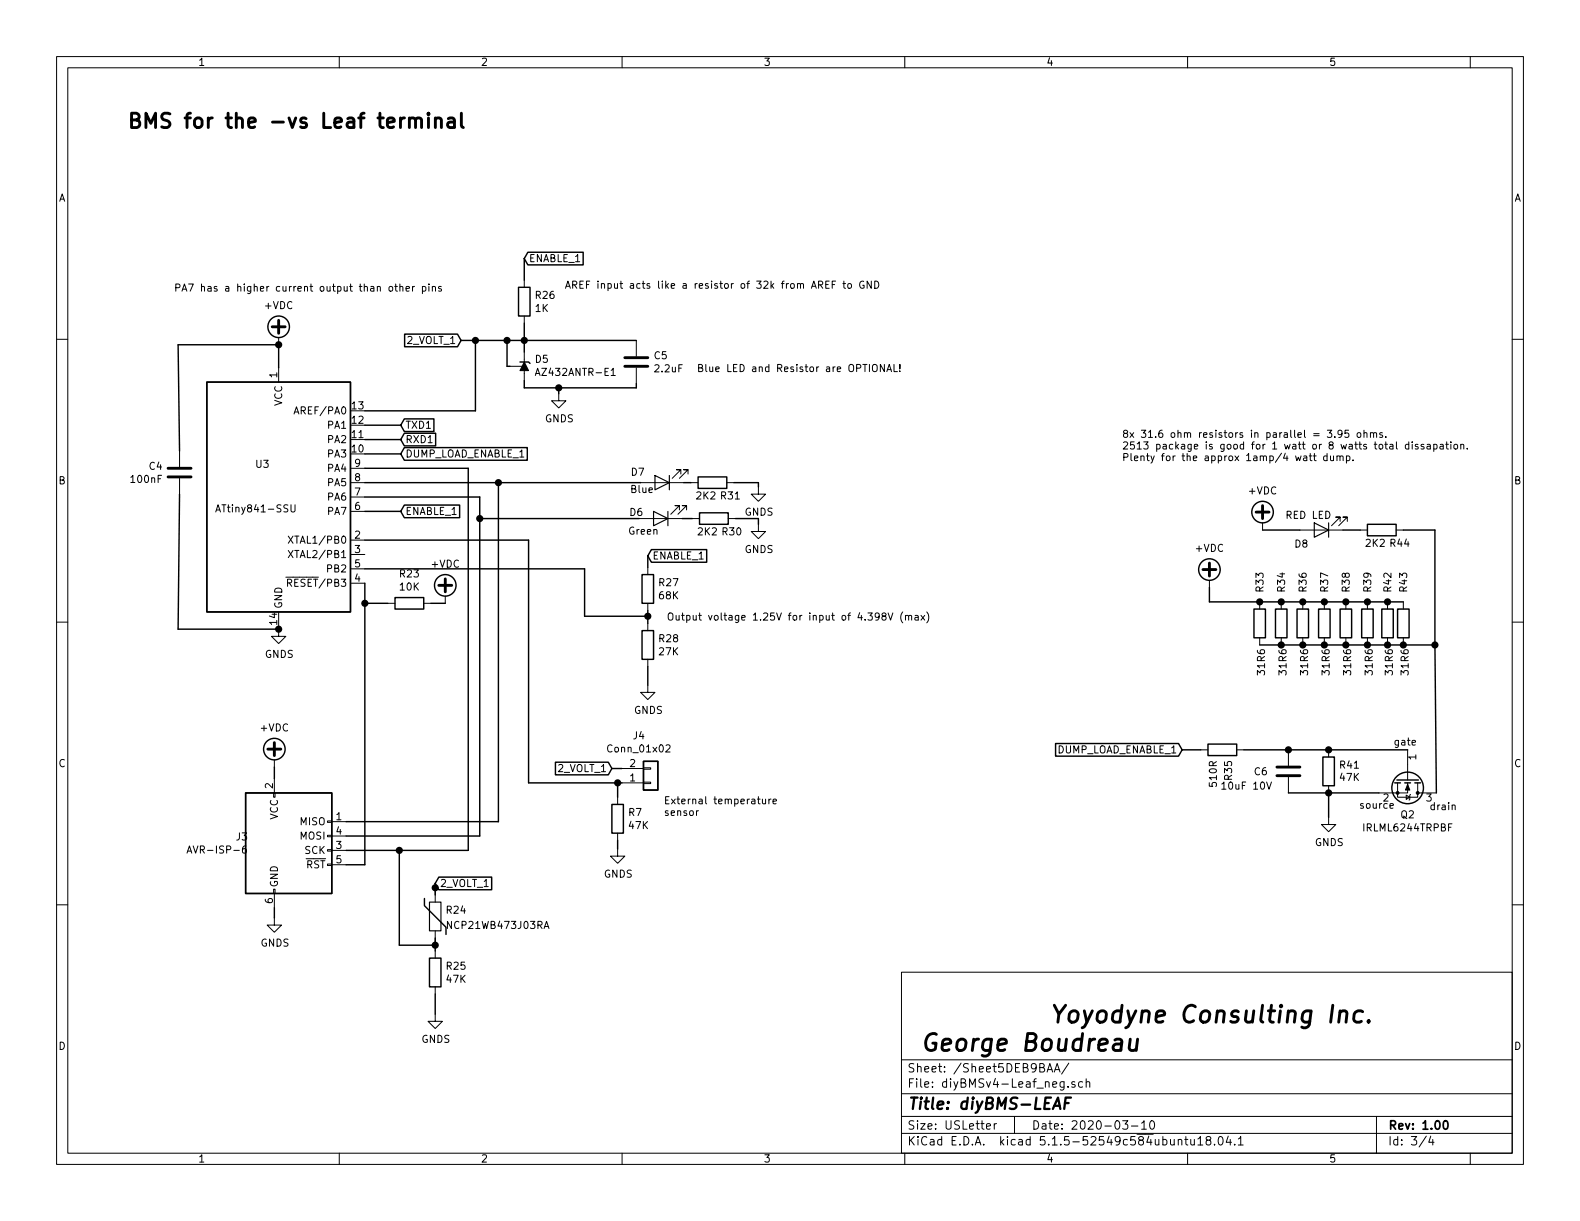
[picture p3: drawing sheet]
EESchema Schematic File Version 4
LIBS:diyBMS-Leaf-cache
EELAYER 29 0
EELAYER END
$Descr USLetter 11000 8500
encoding utf-8
Sheet 3 4
Title "diyBMS-LEAF"
Date "2020-03-10"
Rev "1.00"
Comp "Yoyodyne Consulting Inc"
Comment1 ""
Comment2 ""
Comment3 ""
Comment4 ""
$EndDescr
Wire Wire Line
	1940 4360 1940 4380
$Comp
L Device:C C4
U 1 1
P 1250 3290
AR Path="/5DEB9BAB/5DFFF3E3" Ref="C4"  Part="1" 
AR Path="/5DEB9B6F/5DFFF3E3" Ref="C?"  Part="1" 
F 0 "C4" H 1136 3336 50  0000 R CNN
F 1 "100nF" H 1136 3245 50  0000 R CNN
F 2 "Capacitor_SMD:C_0805_2012Metric_Pad1.15x1.40mm_HandSolder" H 1288 3140 50  0001 C CNN
F 3 "https://lcsc.com/product-detail/Multilayer-Ceramic-Capacitors-MLCC-SMD-SMT_100nF-104-10-50V_C49678.html" H 1250 3290 50  0001 C CNN
	1    1250 3290
	1    0    0    -1  
$EndComp
Wire Wire Line
	1940 2400 1240 2400
Wire Wire Line
	1240 2400 1250 3140
Wire Wire Line
	1940 2400 1940 2560
$Comp
L Device:R R23
U 1 1
P 2850 4200
AR Path="/5DEB9BAB/5DFFF3ED" Ref="R23"  Part="1" 
AR Path="/5DEB9B6F/5DFFF3ED" Ref="R?"  Part="1" 
F 0 "R23" V 2643 4200 50  0000 C CNN
F 1 "10K" V 2734 4200 50  0000 C CNN
F 2 "Resistor_SMD:R_0805_2012Metric_Pad1.15x1.40mm_HandSolder" V 2780 4200 50  0001 C CNN
F 3 "RC0805FR-0710KL" H 2850 4200 50  0001 C CNN
	1    2850 4200
	0    1    1    0   
$EndComp
$Comp
L diyBMS-Leaf-rescue:AVR-ISP-6-Connector J3
U 1 1
P 2010 5920
AR Path="/5DEB9BAB/5DFFF3FA" Ref="J3"  Part="1" 
AR Path="/5DEB9B6F/5DFFF3FA" Ref="J?"  Part="1" 
AR Path="/5DFFF3FA" Ref="J3"  Part="1" 
F 0 "J3" H 1730 6016 50  0000 R CNN
F 1 "AVR-ISP-6" H 1730 5925 50  0000 R CNN
F 2 "Connector_PinHeader_2.54mm:PinHeader_2x03_P2.54mm_Vertical" V 1760 5970 50  0001 C CNN
F 3 "https://lcsc.com/product-detail/Pin-Header-Female-Header_Boom-Precision-Elec-2-54mm-2-3P-Header_C65114.html" H 735 5370 50  0001 C CNN
	1    2010 5920
	1    0    0    -1  
$EndComp
Wire Wire Line
	1910 5420 1910 5340
Wire Wire Line
	1910 6320 1910 6390
Wire Wire Line
	3470 3360 3470 5720
Wire Wire Line
	3470 5720 2410 5720
Wire Wire Line
	2540 3360 3470 3360
Wire Wire Line
	2410 5820 3340 5820
Wire Wire Line
	3340 5820 3340 3610
Wire Wire Line
	3340 3460 2540 3460
Wire Wire Line
	2540 3260 3260 3260
Wire Wire Line
	3260 5920 2780 5920
Wire Wire Line
	2410 6020 2540 6020
Wire Wire Line
	2540 4060 2540 4200
Wire Wire Line
	2700 4200 2540 4200
Connection ~ 2540 4200
Wire Wire Line
	2540 4200 2540 6020
$Comp
L Device:R R26
U 1 1
P 3650 2100
AR Path="/5DEB9BAB/5DFFF42F" Ref="R26"  Part="1" 
AR Path="/5DEB9B6F/5DFFF42F" Ref="R?"  Part="1" 
F 0 "R26" H 3720 2146 50  0000 L CNN
F 1 "1K" H 3720 2055 50  0000 L CNN
F 2 "Resistor_SMD:R_0805_2012Metric_Pad1.15x1.40mm_HandSolder" V 3580 2100 50  0001 C CNN
F 3 "RC0805FR-071KL" H 3650 2100 50  0001 C CNN
	1    3650 2100
	1    0    0    -1  
$EndComp
Wire Wire Line
	3310 2860 3310 2370
Wire Wire Line
	3650 2370 3650 2250
$Comp
L Device:C C5
U 1 1
P 4430 2520
AR Path="/5DEB9BAB/5DFFF43A" Ref="C5"  Part="1" 
AR Path="/5DEB9B6F/5DFFF43A" Ref="C?"  Part="1" 
F 0 "C5" H 4548 2566 50  0000 L CNN
F 1 "2.2uF" H 4548 2475 50  0000 L CNN
F 2 "Capacitor_SMD:C_0805_2012Metric_Pad1.15x1.40mm_HandSolder" H 4468 2370 50  0001 C CNN
F 3 "https://datasheet.lcsc.com/szlcsc/Guangdong-Fenghua-Advanced-Tech-0805F225M500NT_C49217.pdf" H 4430 2520 50  0001 C CNN
	1    4430 2520
	1    0    0    -1  
$EndComp
Wire Wire Line
	3650 2700 3890 2700
Wire Wire Line
	3890 2740 3890 2700
Wire Wire Line
	3890 2700 4430 2700
Wire Wire Line
	4430 2700 4430 2670
Connection ~ 3890 2700
$Comp
L Device:R R27
U 1 1
P 4510 4100
AR Path="/5DEB9BAB/5DFFF44C" Ref="R27"  Part="1" 
AR Path="/5DEB9B6F/5DFFF44C" Ref="R?"  Part="1" 
F 0 "R27" H 4580 4146 50  0000 L CNN
F 1 "68K" H 4580 4055 50  0000 L CNN
F 2 "Resistor_SMD:R_0805_2012Metric_Pad1.15x1.40mm_HandSolder" V 4440 4100 50  0001 C CNN
F 3 "RC0805FR-07475KL" H 4510 4100 50  0001 C CNN
	1    4510 4100
	1    0    0    -1  
$EndComp
$Comp
L Device:R R28
U 1 1
P 4510 4490
AR Path="/5DEB9BAB/5DFFF452" Ref="R28"  Part="1" 
AR Path="/5DEB9B6F/5DFFF452" Ref="R?"  Part="1" 
F 0 "R28" H 4580 4536 50  0000 L CNN
F 1 "27K" H 4580 4445 50  0000 L CNN
F 2 "Resistor_SMD:R_0805_2012Metric_Pad1.15x1.40mm_HandSolder" V 4440 4490 50  0001 C CNN
F 3 "0805W8F4023T5E" H 4510 4490 50  0001 C CNN
	1    4510 4490
	1    0    0    -1  
$EndComp
Wire Wire Line
	4510 4340 4510 4290
Text GLabel 2790 3560 2    50   Input ~ 0
ENABLE_1
Text GLabel 3650 1800 2    50   Input ~ 0
ENABLE_1
Wire Wire Line
	3650 1800 3650 1950
Text GLabel 4510 3870 2    50   Input ~ 0
ENABLE_1
Wire Wire Line
	4510 3950 4510 3870
Wire Wire Line
	4510 4770 4510 4640
Connection ~ 4510 4290
Wire Wire Line
	4510 4290 4510 4250
Wire Wire Line
	2540 3560 2790 3560
Text Notes 4640 4330 0    50   ~ 0
Output voltage 1.25V for input of 4.398V (max)
Text Notes 3930 2020 0    50   ~ 0
AREF input acts like a resistor of 32k from AREF to GND
Text GLabel 2790 2960 2    50   Input ~ 0
TXD1
Wire Wire Line
	2540 2960 2790 2960
Text GLabel 2790 3060 2    50   Input ~ 0
RXD1
Wire Wire Line
	2540 3060 2790 3060
Text Notes 1210 2040 0    50   ~ 0
PA7 has a higher current output than other pins
$Comp
L Device:R R41
U 1 1
P 9250 5370
AR Path="/5DEB9BAB/5DFFF4C3" Ref="R41"  Part="1" 
AR Path="/5DEB9B6F/5DFFF4C3" Ref="R?"  Part="1" 
F 0 "R41" H 9320 5416 50  0000 L CNN
F 1 "47K" H 9320 5330 50  0000 L CNN
F 2 "Resistor_SMD:R_0805_2012Metric_Pad1.15x1.40mm_HandSolder" V 9180 5370 50  0001 C CNN
F 3 "https://datasheet.lcsc.com/szlcsc/YAGEO-RC0805FR-0747KL_C126351.pdf" H 9250 5370 50  0001 C CNN
	1    9250 5370
	1    0    0    -1  
$EndComp
Wire Wire Line
	9250 5520 9250 5690
Connection ~ 9250 5520
Text Notes 9700 5200 0    50   ~ 0
gate
Text Notes 9460 5640 0    50   ~ 0
source
Text GLabel 2790 3160 2    50   Input ~ 0
DUMP_LOAD_ENABLE_1
Wire Wire Line
	2790 3160 2540 3160
Wire Wire Line
	9250 5220 8970 5220
Connection ~ 9250 5220
$Comp
L Device:LED D8
U 1 1
P 9200 3690
AR Path="/5DEB9BAB/5DFFF507" Ref="D8"  Part="1" 
AR Path="/5DEB9B6F/5DFFF507" Ref="D?"  Part="1" 
F 0 "D8" H 9340 3790 50  0000 C CNN
F 1 "RED LED" H 9290 3590 50  0000 C CNN
F 2 "LED_SMD:LED_0805_2012Metric_Pad1.15x1.40mm_HandSolder" H 9200 3690 50  0001 C CNN
F 3 "https://lcsc.com/product-detail/Light-Emitting-Diodes-LED_BL-HUF35A-AV-TRB-Iv-80mcd-Typ-atIF-20mA_C94741.html" H 9200 3690 50  0001 C CNN
	1    9200 3690
	-1   0    0    1   
$EndComp
$Comp
L Device:R R44
U 1 1
P 9620 3690
AR Path="/5DEB9BAB/5DFFF50D" Ref="R44"  Part="1" 
AR Path="/5DEB9B6F/5DFFF50D" Ref="R?"  Part="1" 
F 0 "R44" V 9710 3740 50  0000 L CNN
F 1 "2K2" V 9710 3570 50  0000 L CNN
F 2 "Resistor_SMD:R_0805_2012Metric_Pad1.15x1.40mm_HandSolder" V 9550 3690 50  0001 C CNN
F 3 "RC0805FR-072K2L" H 9620 3690 50  0001 C CNN
	1    9620 3690
	0    1    1    0   
$EndComp
Wire Wire Line
	9350 3690 9470 3690
$Comp
L Device:LED D6
U 1 1
P 4600 3610
AR Path="/5DEB9BAB/5DFFF514" Ref="D6"  Part="1" 
AR Path="/5DEB9B6F/5DFFF514" Ref="D?"  Part="1" 
F 0 "D6" H 4770 3570 50  0000 C CNN
F 1 "Green" H 4720 3700 50  0000 C CNN
F 2 "LED_SMD:LED_0805_2012Metric_Pad1.15x1.40mm_HandSolder" H 4600 3610 50  0001 C CNN
F 3 "https://lcsc.com/product-detail/Light-Emitting-Diodes-LED_Emerald-SMDLED-Iv-220-270mcd-atIF-5mA_C84260.html" H 4600 3610 50  0001 C CNN
	1    4600 3610
	-1   0    0    1   
$EndComp
$Comp
L Device:R R30
U 1 1
P 4970 3610
AR Path="/5DEB9BAB/5DFFF51A" Ref="R30"  Part="1" 
AR Path="/5DEB9B6F/5DFFF51A" Ref="R?"  Part="1" 
F 0 "R30" V 5060 3660 50  0000 L CNN
F 1 "2K2" V 5060 3490 50  0000 L CNN
F 2 "Resistor_SMD:R_0805_2012Metric_Pad1.15x1.40mm_HandSolder" V 4900 3610 50  0001 C CNN
F 3 "RC0805FR-072K2L" H 4970 3610 50  0001 C CNN
	1    4970 3610
	0    1    1    0   
$EndComp
Wire Wire Line
	4750 3610 4820 3610
Wire Wire Line
	5120 3610 5280 3610
$Comp
L Device:Thermistor R24
U 1 1
P 3030 6380
AR Path="/5DEB9BAB/5DFFF52F" Ref="R24"  Part="1" 
AR Path="/5DEB9B6F/5DFFF52F" Ref="R?"  Part="1" 
F 0 "R24" H 3100 6426 50  0000 L CNN
F 1 "NCP21WB473J03RA" H 3100 6320 50  0000 L CNN
F 2 "Resistors_SMD:R_0603_HandSoldering" V 2960 6380 50  0001 C CNN
F 3 "https://datasheet.lcsc.com/szlcsc/Sunlord-SDNT2012X473F4150FTF_C95969.pdf" H 3030 6380 50  0001 C CNN
	1    3030 6380
	1    0    0    -1  
$EndComp
$Comp
L Device:R R25
U 1 1
P 3030 6770
AR Path="/5DEB9BAB/5DFFF535" Ref="R25"  Part="1" 
AR Path="/5DEB9B6F/5DFFF535" Ref="R?"  Part="1" 
F 0 "R25" H 3100 6816 50  0000 L CNN
F 1 "47K" H 3100 6725 50  0000 L CNN
F 2 "Resistor_SMD:R_0805_2012Metric_Pad1.15x1.40mm_HandSolder" V 2960 6770 50  0001 C CNN
F 3 "https://datasheet.lcsc.com/szlcsc/YAGEO-RC0805FR-0747KL_C126351.pdf" H 3030 6770 50  0001 C CNN
	1    3030 6770
	1    0    0    -1  
$EndComp
Text GLabel 3030 6150 2    50   Input ~ 0
2_VOLT_1
Wire Wire Line
	3030 6230 3030 6180
Wire Wire Line
	3030 7060 3030 6920
Connection ~ 3030 6180
Wire Wire Line
	3030 6180 3030 6150
Wire Wire Line
	3260 3260 3260 5920
Wire Wire Line
	3030 6530 3030 6580
Wire Wire Line
	3030 6580 2780 6580
Wire Wire Line
	2780 6580 2780 5920
Connection ~ 3030 6580
Wire Wire Line
	3030 6580 3030 6620
Connection ~ 2780 5920
Wire Wire Line
	2780 5920 2410 5920
Text GLabel 3210 2370 0    50   Input ~ 0
2_VOLT_1
Wire Wire Line
	2540 2860 3310 2860
$Comp
L Device:R R35
U 1 1
P 8510 5220
AR Path="/5DEB9BAB/5DFFF577" Ref="R35"  Part="1" 
AR Path="/5DEB9B6F/5DFFF577" Ref="R?"  Part="1" 
F 0 "R35" H 8580 5266 50  0000 L CNN
F 1 "510R" H 8580 5160 50  0000 L CNN
F 2 "Resistor_SMD:R_0805_2012Metric_Pad1.15x1.40mm_HandSolder" V 8440 5220 50  0001 C CNN
F 3 "RC0805FR-07510RL" H 8510 5220 50  0001 C CNN
	1    8510 5220
	0    1    1    0   
$EndComp
$Comp
L Device:C C6
U 1 1
P 8970 5370
AR Path="/5DEB9BAB/5DFFF583" Ref="C6"  Part="1" 
AR Path="/5DEB9B6F/5DFFF583" Ref="C?"  Part="1" 
F 0 "C6" H 8830 5370 50  0000 R CNN
F 1 "10uF 10V" H 8860 5270 50  0000 R CNN
F 2 "Capacitor_SMD:C_0805_2012Metric_Pad1.15x1.40mm_HandSolder" H 9008 5220 50  0001 C CNN
F 3 "https://datasheet.lcsc.com/szlcsc/YAGEO-CC0805KRX5R6BB106_C272880.pdf" H 8970 5370 50  0001 C CNN
	1    8970 5370
	1    0    0    -1  
$EndComp
Connection ~ 8970 5220
Wire Wire Line
	8970 5520 9250 5520
Wire Wire Line
	1250 3440 1240 4380
$Comp
L Device:LED D7
U 1 1
P 4610 3360
AR Path="/5DEB9BAB/5DFFF593" Ref="D7"  Part="1" 
AR Path="/5DEB9B6F/5DFFF593" Ref="D?"  Part="1" 
F 0 "D7" H 4780 3290 50  0000 C CNN
F 1 "Blue" H 4750 3410 50  0000 C CNN
F 2 "LED_SMD:LED_0805_2012Metric_Pad1.15x1.40mm_HandSolder" H 4610 3360 50  0001 C CNN
F 3 "https://lcsc.com/product-detail/Light-Emitting-Diodes-LED_SMDLED-blue_C189307.html" H 4610 3360 50  0001 C CNN
	1    4610 3360
	-1   0    0    1   
$EndComp
Wire Wire Line
	4070 4290 4510 4290
Text Notes 4850 2600 0    50   ~ 0
Blue LED and Resistor are OPTIONAL!
Wire Wire Line
	8790 3690 9050 3690
Wire Wire Line
	8660 5220 8970 5220
Text GLabel 8230 5220 0    50   Input ~ 0
DUMP_LOAD_ENABLE_1
Wire Wire Line
	8360 5220 8230 5220
$Comp
L diyBMS-Leaf-rescue:ATtiny841-SSU-MCU_Microchip_ATtiny U3
U 1 1
P 1940 3460
AR Path="/5DEB9BAB/5DFFF5BD" Ref="U3"  Part="1" 
AR Path="/5DEB9B6F/5DFFF5BD" Ref="U?"  Part="1" 
F 0 "U3" H 1880 3690 50  0000 R CNN
F 1 "ATtiny841-SSU" H 2070 3380 50  0000 R CNN
F 2 "Package_SO:SOIC-14_3.9x8.7mm_P1.27mm" H 1940 3460 50  0001 C CIN
F 3 "http://ww1.microchip.com/downloads/en/DeviceDoc/Atmel-8495-8-bit-AVR-Microcontrollers-ATtiny441-ATtiny841_Datasheet.pdf" H 1940 3460 50  0001 C CNN
	1    1940 3460
	1    0    0    -1  
$EndComp
Text Notes 880  910  0    100  ~ 20
BMS for the -vs Leaf terminal
$Comp
L power:GNDS #PWR0101
U 1 1
P 3890 2740
F 0 "#PWR0101" H 3890 2490 50  0001 C CNN
F 1 "GNDS" H 3895 2567 50  0000 C CNN
F 2 "" H 3890 2740 50  0001 C CNN
F 3 "" H 3890 2740 50  0001 C CNN
	1    3890 2740
	1    0    0    -1  
$EndComp
$Comp
L power:GNDS #PWR0105
U 1 1
P 5280 3650
F 0 "#PWR0105" H 5280 3400 50  0001 C CNN
F 1 "GNDS" H 5285 3477 50  0000 C CNN
F 2 "" H 5280 3650 50  0001 C CNN
F 3 "" H 5280 3650 50  0001 C CNN
	1    5280 3650
	1    0    0    -1  
$EndComp
$Comp
L power:GNDS #PWR0106
U 1 1
P 1940 4380
F 0 "#PWR0106" H 1940 4130 50  0001 C CNN
F 1 "GNDS" H 1945 4207 50  0000 C CNN
F 2 "" H 1940 4380 50  0001 C CNN
F 3 "" H 1940 4380 50  0001 C CNN
	1    1940 4380
	1    0    0    -1  
$EndComp
$Comp
L power:GNDS #PWR0108
U 1 1
P 1910 6390
F 0 "#PWR0108" H 1910 6140 50  0001 C CNN
F 1 "GNDS" H 1915 6217 50  0000 C CNN
F 2 "" H 1910 6390 50  0001 C CNN
F 3 "" H 1910 6390 50  0001 C CNN
	1    1910 6390
	1    0    0    -1  
$EndComp
$Comp
L power:GNDS #PWR0109
U 1 1
P 3030 7060
F 0 "#PWR0109" H 3030 6810 50  0001 C CNN
F 1 "GNDS" H 3035 6887 50  0000 C CNN
F 2 "" H 3030 7060 50  0001 C CNN
F 3 "" H 3030 7060 50  0001 C CNN
	1    3030 7060
	1    0    0    -1  
$EndComp
$Comp
L power:GNDS #PWR0110
U 1 1
P 4510 4770
F 0 "#PWR0110" H 4510 4520 50  0001 C CNN
F 1 "GNDS" H 4515 4597 50  0000 C CNN
F 2 "" H 4510 4770 50  0001 C CNN
F 3 "" H 4510 4770 50  0001 C CNN
	1    4510 4770
	1    0    0    -1  
$EndComp
$Comp
L power:GNDS #PWR0111
U 1 1
P 9250 5690
F 0 "#PWR0111" H 9250 5440 50  0001 C CNN
F 1 "GNDS" H 9255 5517 50  0000 C CNN
F 2 "" H 9250 5690 50  0001 C CNN
F 3 "" H 9250 5690 50  0001 C CNN
	1    9250 5690
	1    0    0    -1  
$EndComp
Wire Wire Line
	1240 4380 1940 4380
Text Notes 9950 5650 0    50   ~ 0
drain
Wire Wire Line
	9600 5520 9250 5520
Wire Wire Line
	9800 5220 9250 5220
$Comp
L Device:Q_NMOS_GSD Q2
U 1 1
P 9800 5420
AR Path="/5DEB9BAB/5DFFF4BD" Ref="Q2"  Part="1" 
AR Path="/5DEB9B6F/5DFFF4BD" Ref="Q?"  Part="1" 
F 0 "Q2" V 10050 5420 50  0000 C CNN
F 1 "IRLML6244TRPBF" V 10141 5420 50  0000 C CNN
F 2 "Package_TO_SOT_SMD:SOT-23" H 10000 5520 50  0001 C CNN
F 3 "https://datasheet.lcsc.com/szlcsc/Infineon-Technologies-IRLML6244TRPBF_C143946.pdf" H 9800 5420 50  0001 C CNN
	1    9800 5420
	0    1    1    0   
$EndComp
Wire Wire Line
	9770 3690 9990 3690
Wire Wire Line
	10000 5520 9990 4490
Wire Wire Line
	9990 3690 9990 4490
$Comp
L Device:R R43
U 1 1
P 9770 4340
AR Path="/5DEB9BAB/5DFFF4B3" Ref="R43"  Part="1" 
AR Path="/5DEB9B6F/5DFFF4B3" Ref="R?"  Part="1" 
F 0 "R43" V 9770 4550 50  0000 L CNN
F 1 "31R6" V 9780 3970 50  0000 L CNN
F 2 "Resistor_SMD:R_2512_6332Metric_Pad1.52x3.35mm_HandSolder" V 9700 4340 50  0001 C CNN
F 3 "https://datasheet.lcsc.com/szlcsc/Ever-Ohms-Tech-CR2512F2R2E04_C147074.pdf" H 9770 4340 50  0001 C CNN
	1    9770 4340
	1    0    0    -1  
$EndComp
$Comp
L Device:R R42
U 1 1
P 9660 4340
AR Path="/5DEB9BAB/5E034D92" Ref="R42"  Part="1" 
AR Path="/5DEB9B6F/5E034D92" Ref="R?"  Part="1" 
F 0 "R42" V 9660 4550 50  0000 L CNN
F 1 "31R6" V 9670 3970 50  0000 L CNN
F 2 "Resistor_SMD:R_2512_6332Metric_Pad1.52x3.35mm_HandSolder" V 9590 4340 50  0001 C CNN
F 3 "https://datasheet.lcsc.com/szlcsc/Ever-Ohms-Tech-CR2512F2R2E04_C147074.pdf" H 9660 4340 50  0001 C CNN
	1    9660 4340
	1    0    0    -1  
$EndComp
$Comp
L Device:R R39
U 1 1
P 9520 4340
AR Path="/5DEB9BAB/5E0350FD" Ref="R39"  Part="1" 
AR Path="/5DEB9B6F/5E0350FD" Ref="R?"  Part="1" 
F 0 "R39" V 9520 4550 50  0000 L CNN
F 1 "31R6" V 9530 3970 50  0000 L CNN
F 2 "Resistor_SMD:R_2512_6332Metric_Pad1.52x3.35mm_HandSolder" V 9450 4340 50  0001 C CNN
F 3 "https://datasheet.lcsc.com/szlcsc/Ever-Ohms-Tech-CR2512F2R2E04_C147074.pdf" H 9520 4340 50  0001 C CNN
	1    9520 4340
	1    0    0    -1  
$EndComp
$Comp
L Device:R R38
U 1 1
P 9370 4340
AR Path="/5DEB9BAB/5E036963" Ref="R38"  Part="1" 
AR Path="/5DEB9B6F/5E036963" Ref="R?"  Part="1" 
F 0 "R38" V 9370 4550 50  0000 L CNN
F 1 "31R6" V 9380 3970 50  0000 L CNN
F 2 "Resistor_SMD:R_2512_6332Metric_Pad1.52x3.35mm_HandSolder" V 9300 4340 50  0001 C CNN
F 3 "https://datasheet.lcsc.com/szlcsc/Ever-Ohms-Tech-CR2512F2R2E04_C147074.pdf" H 9370 4340 50  0001 C CNN
	1    9370 4340
	1    0    0    -1  
$EndComp
$Comp
L Device:R R37
U 1 1
P 9220 4340
AR Path="/5DEB9BAB/5E036D12" Ref="R37"  Part="1" 
AR Path="/5DEB9B6F/5E036D12" Ref="R?"  Part="1" 
F 0 "R37" V 9220 4550 50  0000 L CNN
F 1 "31R6" V 9230 3970 50  0000 L CNN
F 2 "Resistor_SMD:R_2512_6332Metric_Pad1.52x3.35mm_HandSolder" V 9150 4340 50  0001 C CNN
F 3 "https://datasheet.lcsc.com/szlcsc/Ever-Ohms-Tech-CR2512F2R2E04_C147074.pdf" H 9220 4340 50  0001 C CNN
	1    9220 4340
	1    0    0    -1  
$EndComp
$Comp
L Device:R R36
U 1 1
P 9070 4340
AR Path="/5DEB9BAB/5E036EFD" Ref="R36"  Part="1" 
AR Path="/5DEB9B6F/5E036EFD" Ref="R?"  Part="1" 
F 0 "R36" V 9070 4550 50  0000 L CNN
F 1 "31R6" V 9080 3970 50  0000 L CNN
F 2 "Resistor_SMD:R_2512_6332Metric_Pad1.52x3.35mm_HandSolder" V 9000 4340 50  0001 C CNN
F 3 "https://datasheet.lcsc.com/szlcsc/Ever-Ohms-Tech-CR2512F2R2E04_C147074.pdf" H 9070 4340 50  0001 C CNN
	1    9070 4340
	1    0    0    -1  
$EndComp
$Comp
L Device:R R34
U 1 1
P 8920 4340
AR Path="/5DEB9BAB/5E03712E" Ref="R34"  Part="1" 
AR Path="/5DEB9B6F/5E03712E" Ref="R?"  Part="1" 
F 0 "R34" V 8920 4550 50  0000 L CNN
F 1 "31R6" V 8930 3970 50  0000 L CNN
F 2 "Resistor_SMD:R_2512_6332Metric_Pad1.52x3.35mm_HandSolder" V 8850 4340 50  0001 C CNN
F 3 "https://datasheet.lcsc.com/szlcsc/Ever-Ohms-Tech-CR2512F2R2E04_C147074.pdf" H 8920 4340 50  0001 C CNN
	1    8920 4340
	1    0    0    -1  
$EndComp
$Comp
L Device:R R33
U 1 1
P 8770 4340
AR Path="/5DEB9BAB/5E037654" Ref="R33"  Part="1" 
AR Path="/5DEB9B6F/5E037654" Ref="R?"  Part="1" 
F 0 "R33" V 8770 4550 50  0000 L CNN
F 1 "31R6" V 8780 3970 50  0000 L CNN
F 2 "Resistor_SMD:R_2512_6332Metric_Pad1.52x3.35mm_HandSolder" V 8700 4340 50  0001 C CNN
F 3 "https://datasheet.lcsc.com/szlcsc/Ever-Ohms-Tech-CR2512F2R2E04_C147074.pdf" H 8770 4340 50  0001 C CNN
	1    8770 4340
	1    0    0    -1  
$EndComp
Wire Wire Line
	9520 4190 9660 4190
Connection ~ 9660 4190
Wire Wire Line
	9660 4190 9770 4190
Wire Wire Line
	9520 4190 9370 4190
Connection ~ 9520 4190
Wire Wire Line
	9370 4190 9220 4190
Connection ~ 9370 4190
Wire Wire Line
	9220 4190 9070 4190
Connection ~ 9220 4190
Wire Wire Line
	9070 4190 8920 4190
Connection ~ 9070 4190
Wire Wire Line
	8920 4190 8770 4190
Connection ~ 8920 4190
Wire Wire Line
	9520 4490 9660 4490
Connection ~ 9660 4490
Wire Wire Line
	9660 4490 9770 4490
Wire Wire Line
	9520 4490 9370 4490
Connection ~ 9520 4490
Wire Wire Line
	9370 4490 9220 4490
Connection ~ 9370 4490
Wire Wire Line
	9070 4490 9220 4490
Connection ~ 9220 4490
Wire Wire Line
	9070 4490 8920 4490
Connection ~ 9070 4490
Wire Wire Line
	8920 4490 8770 4490
Connection ~ 8920 4490
Wire Wire Line
	8770 4190 8420 4190
Wire Wire Line
	8420 4190 8420 4090
Connection ~ 8770 4190
Wire Wire Line
	9770 4490 9990 4490
Connection ~ 9770 4490
Connection ~ 9990 4490
$Comp
L power:+VDC #PWR0103
U 1 1
P 1940 2400
F 0 "#PWR0103" H 1940 2300 50  0001 C CNN
F 1 "+VDC" H 1940 2675 50  0000 C CNN
F 2 "" H 1940 2400 50  0001 C CNN
F 3 "" H 1940 2400 50  0001 C CNN
	1    1940 2400
	1    0    0    -1  
$EndComp
$Comp
L power:+VDC #PWR0104
U 1 1
P 3100 4200
F 0 "#PWR0104" H 3100 4100 50  0001 C CNN
F 1 "+VDC" H 3100 4475 50  0000 C CNN
F 2 "" H 3100 4200 50  0001 C CNN
F 3 "" H 3100 4200 50  0001 C CNN
	1    3100 4200
	1    0    0    -1  
$EndComp
$Comp
L power:+VDC #PWR0107
U 1 1
P 1910 5340
F 0 "#PWR0107" H 1910 5240 50  0001 C CNN
F 1 "+VDC" H 1910 5615 50  0000 C CNN
F 2 "" H 1910 5340 50  0001 C CNN
F 3 "" H 1910 5340 50  0001 C CNN
	1    1910 5340
	1    0    0    -1  
$EndComp
$Comp
L power:+VDC #PWR0112
U 1 1
P 8420 4090
F 0 "#PWR0112" H 8420 3990 50  0001 C CNN
F 1 "+VDC" H 8420 4365 50  0000 C CNN
F 2 "" H 8420 4090 50  0001 C CNN
F 3 "" H 8420 4090 50  0001 C CNN
	1    8420 4090
	1    0    0    -1  
$EndComp
$Comp
L power:+VDC #PWR0118
U 1 1
P 8790 3690
F 0 "#PWR0118" H 8790 3590 50  0001 C CNN
F 1 "+VDC" H 8790 3965 50  0000 C CNN
F 2 "" H 8790 3690 50  0001 C CNN
F 3 "" H 8790 3690 50  0001 C CNN
	1    8790 3690
	1    0    0    -1  
$EndComp
Connection ~ 1940 2400
Wire Wire Line
	3000 4200 3100 4200
Connection ~ 1940 4380
Text Notes 7810 3220 0    50   ~ 0
8x 31.6 ohm resistors in parallel = 3.95 ohms.\n2513 package is good for 1 watt or 8 watts total dissapation.\nPlenty for the approx 1amp/4 watt dump.
Wire Wire Line
	4070 4290 4070 3960
Wire Wire Line
	4070 3960 2540 3960
Connection ~ 3340 3610
Wire Wire Line
	3340 3460 3340 3610
Wire Wire Line
	3470 3360 4460 3360
Wire Wire Line
	5280 3610 5280 3650
Connection ~ 3470 3360
$Comp
L power:GNDS #PWR0102
U 1 1
P 5280 3390
F 0 "#PWR0102" H 5280 3140 50  0001 C CNN
F 1 "GNDS" H 5285 3217 50  0000 C CNN
F 2 "" H 5280 3390 50  0001 C CNN
F 3 "" H 5280 3390 50  0001 C CNN
	1    5280 3390
	1    0    0    -1  
$EndComp
Wire Wire Line
	4760 3360 4810 3360
$Comp
L Device:R R31
U 1 1
P 4960 3360
AR Path="/5DEB9BAB/5DFFF599" Ref="R31"  Part="1" 
AR Path="/5DEB9B6F/5DFFF599" Ref="R?"  Part="1" 
F 0 "R31" V 5050 3410 50  0000 L CNN
F 1 "2K2" V 5050 3240 50  0000 L CNN
F 2 "Resistor_SMD:R_0805_2012Metric_Pad1.15x1.40mm_HandSolder" V 4890 3360 50  0001 C CNN
F 3 "RC0805FR-072K2L" H 4960 3360 50  0001 C CNN
	1    4960 3360
	0    1    1    0   
$EndComp
Wire Wire Line
	5110 3360 5280 3360
Wire Wire Line
	5280 3360 5280 3390
Wire Wire Line
	3340 3610 4450 3610
$Comp
L Connector_Generic:Conn_01x02 J4
U 1 1
P 4530 5450
F 0 "J4" H 4448 5125 50  0000 C CNN
F 1 "Conn_01x02" H 4448 5216 50  0000 C CNN
F 2 "Connector_PinHeader_2.54mm:PinHeader_1x02_P2.54mm_Vertical" H 4530 5450 50  0001 C CNN
F 3 "~" H 4530 5450 50  0001 C CNN
	1    4530 5450
	1    0    0    1   
$EndComp
$Comp
L Device:R R7
U 1 1
P 4300 5700
F 0 "R7" H 4370 5746 50  0000 L CNN
F 1 "47K" H 4370 5655 50  0000 L CNN
F 2 "Resistor_SMD:R_0805_2012Metric_Pad1.15x1.40mm_HandSolder" V 4230 5700 50  0001 C CNN
F 3 "~" H 4300 5700 50  0001 C CNN
	1    4300 5700
	1    0    0    -1  
$EndComp
$Comp
L power:GNDS #PWR0113
U 1 1
P 4300 5910
F 0 "#PWR0113" H 4300 5660 50  0001 C CNN
F 1 "GNDS" H 4305 5737 50  0000 C CNN
F 2 "" H 4300 5910 50  0001 C CNN
F 3 "" H 4300 5910 50  0001 C CNN
	1    4300 5910
	1    0    0    -1  
$EndComp
Wire Wire Line
	3680 5450 3680 3760
Wire Wire Line
	3680 3760 2540 3760
Wire Wire Line
	3680 5450 4300 5450
Connection ~ 4300 5450
Wire Wire Line
	4300 5450 4330 5450
Text GLabel 4260 5350 0    50   Input ~ 0
2_VOLT_1
Wire Wire Line
	4330 5350 4260 5350
Wire Wire Line
	4300 5450 4300 5550
Wire Wire Line
	4300 5850 4300 5910
Text Notes 4620 5690 0    50   ~ 0
External temperature\nsensor
Wire Wire Line
	3210 2370 3310 2370
Connection ~ 3310 2370
$Comp
L Reference_Voltage:CJ432 D5
U 1 1
P 3650 2550
F 0 "D5" V 3696 2480 50  0000 R CNN
F 1 "AZ432ANTR-E1" V 3605 2480 50  0000 R CNN
F 2 "Package_TO_SOT_SMD:SOT-23" H 3650 2400 50  0001 C CIN
F 3 "http://www.cj-elec.com/txUpfile/20134181474991806.pdf" H 3650 2550 50  0001 C CIN
	1    3650 2550
	0    -1   -1   0   
$EndComp
Wire Wire Line
	3650 2650 3650 2700
Wire Wire Line
	3310 2370 3530 2370
Wire Wire Line
	3650 2450 3650 2370
Connection ~ 3650 2370
Wire Wire Line
	3650 2370 4430 2370
Wire Wire Line
	3550 2550 3530 2550
Wire Wire Line
	3530 2550 3530 2370
Connection ~ 3530 2370
Wire Wire Line
	3530 2370 3650 2370
$EndSCHEMATC
